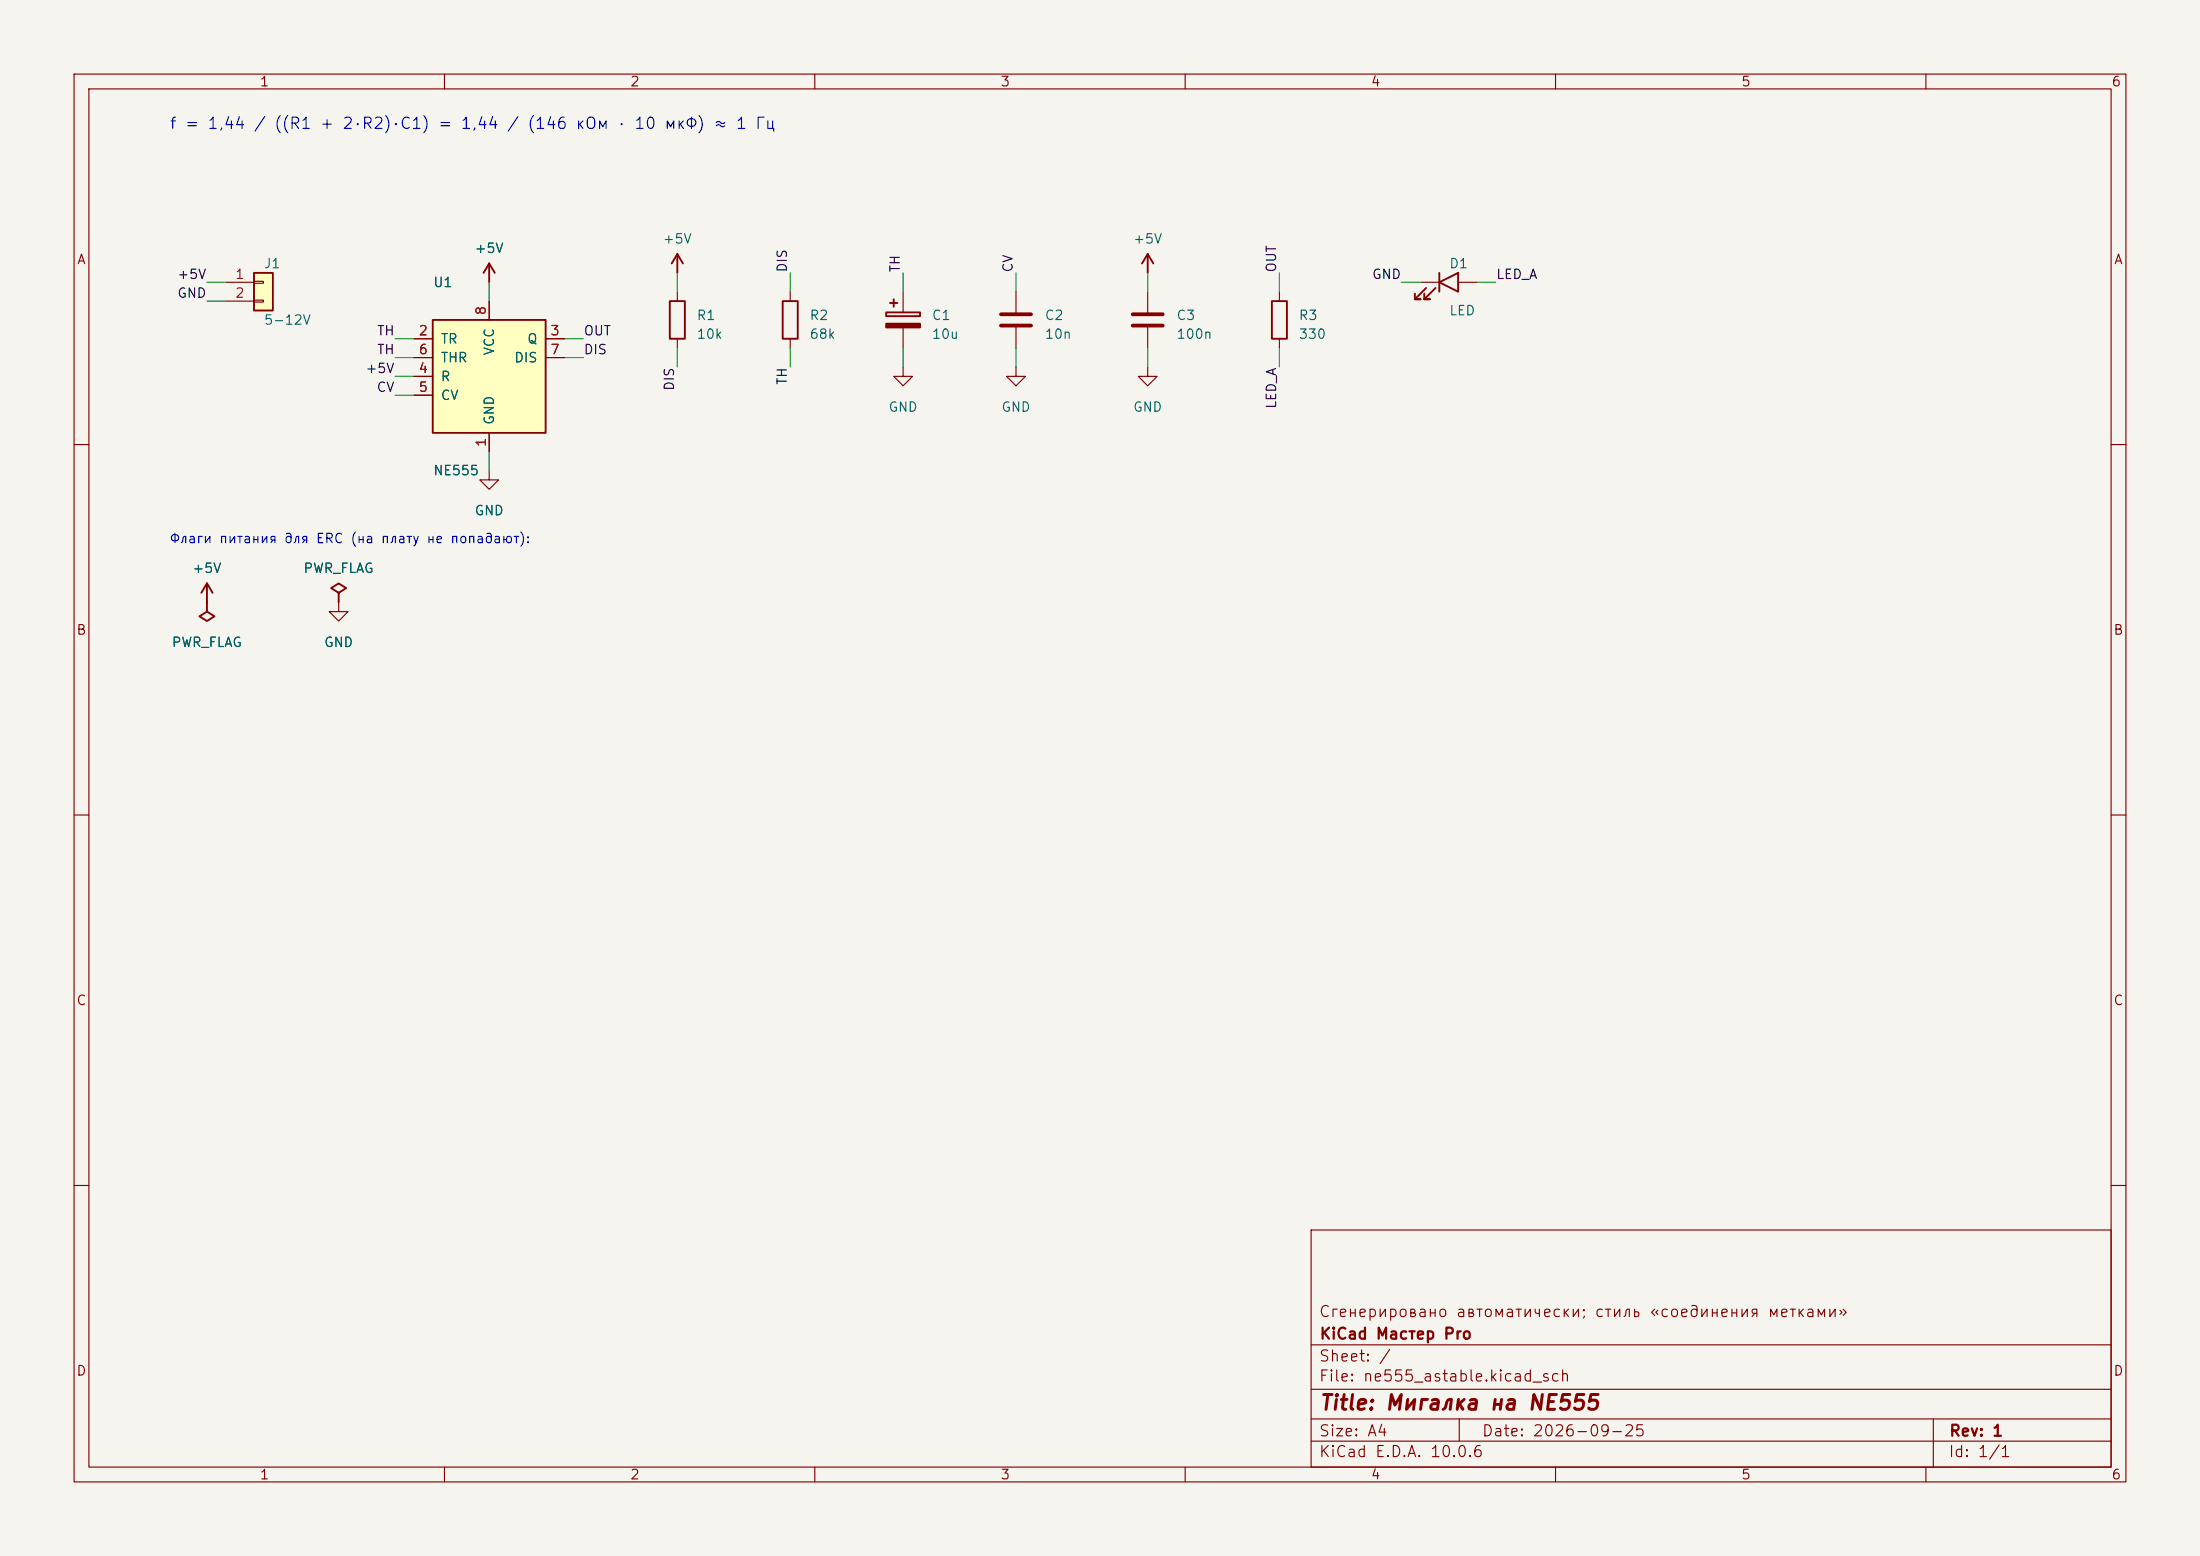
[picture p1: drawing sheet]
(kicad_sch (version 20231120) (generator "eeschema") (generator_version "8.0")
 (paper "A4")
 (title_block (title "Мигалка на NE555") (date "2026-09-25") (rev "1") (company "KiCad Мастер Pro") (comment 1 "Сгенерировано автоматически; стиль «соединения метками»"))
 (lib_symbols (symbol "KiCadMaster:Conn_01x02" (pin_numbers) (pin_names (offset 0) hide) (exclude_from_sim no) (in_bom yes) (on_board yes) (property "Reference" "J" (at 0 5.08 0) (effects (font (size 1.27 1.27)))) (property "Value" "Conn_01x02" (at 0 -2.54 0) (effects (font (size 1.27 1.27)))) (property "Footprint" "" (at 0 0 0) (effects (font (size 1.27 1.27)) hide)) (property "Datasheet" "~" (at 0 0 0) (effects (font (size 1.27 1.27)) hide)) (property "Description" "Разъём" (at 0 0 0) (effects (font (size 1.27 1.27)) hide)) (symbol "Conn_01x02_0_1" (rectangle (start -1.27 3.81) (end 1.27 -1.27) (stroke (width 0.254) (type default)) (fill (type background))) (rectangle (start -1.27 2.667) (end 0 2.413) (stroke (width 0.1524) (type default)) (fill (type none))) (rectangle (start -1.27 0.127) (end 0 -0.127) (stroke (width 0.1524) (type default)) (fill (type none)))) (symbol "Conn_01x02_1_1" (pin passive line (at -5.08 2.54 0) (length 3.81) (name "Pin_1" (effects (font (size 1.27 1.27)))) (number "1" (effects (font (size 1.27 1.27))))) (pin passive line (at -5.08 0 0) (length 3.81) (name "Pin_2" (effects (font (size 1.27 1.27)))) (number "2" (effects (font (size 1.27 1.27))))))) (symbol "KiCadMaster:NE555" (pin_numbers) (pin_names (offset 1.016)) (exclude_from_sim no) (in_bom yes) (on_board yes) (property "Reference" "U" (at -7.62 12.7 0) (effects (font (size 1.27 1.27)))) (property "Value" "NE555" (at -7.62 -12.7 0) (effects (font (size 1.27 1.27)))) (property "Footprint" "" (at 0 0 0) (effects (font (size 1.27 1.27)) hide)) (property "Datasheet" "~" (at 0 0 0) (effects (font (size 1.27 1.27)) hide)) (property "Description" "Таймер NE555, DIP-8" (at 0 0 0) (effects (font (size 1.27 1.27)) hide)) (property "ki_keywords" "timer 555" (at 0 0 0) (effects (font (size 1.27 1.27)) hide)) (symbol "NE555_0_1" (rectangle (start -7.62 7.62) (end 7.62 -7.62) (stroke (width 0.254) (type default)) (fill (type background)))) (symbol "NE555_1_1" (pin input line (at -10.16 5.08 0) (length 2.54) (name "TR" (effects (font (size 1.27 1.27)))) (number "2" (effects (font (size 1.27 1.27))))) (pin input line (at -10.16 2.54 0) (length 2.54) (name "THR" (effects (font (size 1.27 1.27)))) (number "6" (effects (font (size 1.27 1.27))))) (pin input line (at -10.16 0 0) (length 2.54) (name "R" (effects (font (size 1.27 1.27)))) (number "4" (effects (font (size 1.27 1.27))))) (pin input line (at -10.16 -2.54 0) (length 2.54) (name "CV" (effects (font (size 1.27 1.27)))) (number "5" (effects (font (size 1.27 1.27))))) (pin output line (at 10.16 5.08 180) (length 2.54) (name "Q" (effects (font (size 1.27 1.27)))) (number "3" (effects (font (size 1.27 1.27))))) (pin open_collector line (at 10.16 2.54 180) (length 2.54) (name "DIS" (effects (font (size 1.27 1.27)))) (number "7" (effects (font (size 1.27 1.27))))) (pin power_in line (at 0 10.16 270) (length 2.54) (name "VCC" (effects (font (size 1.27 1.27)))) (number "8" (effects (font (size 1.27 1.27))))) (pin power_in line (at 0 -10.16 90) (length 2.54) (name "GND" (effects (font (size 1.27 1.27)))) (number "1" (effects (font (size 1.27 1.27))))))) (symbol "KiCadMaster:R" (pin_numbers hide) (pin_names (offset 0) hide) (exclude_from_sim no) (in_bom yes) (on_board yes) (property "Reference" "R" (at 2.54 0.635 0) (effects (font (size 1.27 1.27)))) (property "Value" "R" (at 2.54 -1.905 0) (effects (font (size 1.27 1.27)))) (property "Footprint" "" (at 0 0 0) (effects (font (size 1.27 1.27)) hide)) (property "Datasheet" "~" (at 0 0 0) (effects (font (size 1.27 1.27)) hide)) (property "Description" "Резистор" (at 0 0 0) (effects (font (size 1.27 1.27)) hide)) (symbol "R_0_1" (rectangle (start -1.016 -2.54) (end 1.016 2.54) (stroke (width 0.254) (type default)) (fill (type none)))) (symbol "R_1_1" (pin passive line (at 0 3.81 270) (length 1.27) (name "~" (effects (font (size 1.27 1.27)))) (number "1" (effects (font (size 1.27 1.27))))) (pin passive line (at 0 -3.81 90) (length 1.27) (name "~" (effects (font (size 1.27 1.27)))) (number "2" (effects (font (size 1.27 1.27))))))) (symbol "KiCadMaster:C_Polarized" (pin_numbers hide) (pin_names (offset 0) hide) (exclude_from_sim no) (in_bom yes) (on_board yes) (property "Reference" "C" (at 3.81 0.635 0) (effects (font (size 1.27 1.27)))) (property "Value" "C_Polarized" (at 3.81 -1.905 0) (effects (font (size 1.27 1.27)))) (property "Footprint" "" (at 0 0 0) (effects (font (size 1.27 1.27)) hide)) (property "Datasheet" "~" (at 0 0 0) (effects (font (size 1.27 1.27)) hide)) (property "Description" "Полярный конденсатор" (at 0 0 0) (effects (font (size 1.27 1.27)) hide)) (symbol "C_Polarized_0_1" (rectangle (start -2.286 0.508) (end 2.286 1.016) (stroke (width 0.254) (type default)) (fill (type none))) (rectangle (start -2.286 -1.016) (end 2.286 -0.508) (stroke (width 0.254) (type default)) (fill (type outline))) (polyline (pts (xy -1.778 2.286) (xy -0.762 2.286)) (stroke (width 0.254) (type default)) (fill (type none))) (polyline (pts (xy -1.27 2.794) (xy -1.27 1.778)) (stroke (width 0.254) (type default)) (fill (type none)))) (symbol "C_Polarized_1_1" (pin passive line (at 0 3.81 270) (length 2.794) (name "~" (effects (font (size 1.27 1.27)))) (number "1" (effects (font (size 1.27 1.27))))) (pin passive line (at 0 -3.81 90) (length 2.794) (name "~" (effects (font (size 1.27 1.27)))) (number "2" (effects (font (size 1.27 1.27))))))) (symbol "KiCadMaster:C" (pin_numbers hide) (pin_names (offset 0) hide) (exclude_from_sim no) (in_bom yes) (on_board yes) (property "Reference" "C" (at 3.81 0.635 0) (effects (font (size 1.27 1.27)))) (property "Value" "C" (at 3.81 -1.905 0) (effects (font (size 1.27 1.27)))) (property "Footprint" "" (at 0 0 0) (effects (font (size 1.27 1.27)) hide)) (property "Datasheet" "~" (at 0 0 0) (effects (font (size 1.27 1.27)) hide)) (property "Description" "Конденсатор" (at 0 0 0) (effects (font (size 1.27 1.27)) hide)) (symbol "C_0_1" (polyline (pts (xy -2.032 0.762) (xy 2.032 0.762)) (stroke (width 0.508) (type default)) (fill (type none))) (polyline (pts (xy -2.032 -0.762) (xy 2.032 -0.762)) (stroke (width 0.508) (type default)) (fill (type none)))) (symbol "C_1_1" (pin passive line (at 0 3.81 270) (length 3.048) (name "~" (effects (font (size 1.27 1.27)))) (number "1" (effects (font (size 1.27 1.27))))) (pin passive line (at 0 -3.81 90) (length 3.048) (name "~" (effects (font (size 1.27 1.27)))) (number "2" (effects (font (size 1.27 1.27))))))) (symbol "KiCadMaster:LED" (pin_numbers hide) (pin_names (offset 0) hide) (exclude_from_sim no) (in_bom yes) (on_board yes) (property "Reference" "D" (at 0 2.54 0) (effects (font (size 1.27 1.27)))) (property "Value" "LED" (at 0 -3.81 0) (effects (font (size 1.27 1.27)))) (property "Footprint" "" (at 0 0 0) (effects (font (size 1.27 1.27)) hide)) (property "Datasheet" "~" (at 0 0 0) (effects (font (size 1.27 1.27)) hide)) (property "Description" "Светодиод" (at 0 0 0) (effects (font (size 1.27 1.27)) hide)) (symbol "LED_0_1" (polyline (pts (xy 1.27 1.27) (xy 1.27 -1.27) (xy -1.27 0) (xy 1.27 1.27)) (stroke (width 0.254) (type default)) (fill (type none))) (polyline (pts (xy -1.27 1.27) (xy -1.27 -1.27)) (stroke (width 0.254) (type default)) (fill (type none))) (polyline (pts (xy -3.048 -0.762) (xy -4.572 -2.286) (xy -3.81 -2.286) (xy -4.572 -2.286) (xy -4.572 -1.524)) (stroke (width 0.254) (type default)) (fill (type none))) (polyline (pts (xy -1.778 -0.762) (xy -3.302 -2.286) (xy -2.54 -2.286) (xy -3.302 -2.286) (xy -3.302 -1.524)) (stroke (width 0.254) (type default)) (fill (type none)))) (symbol "LED_1_1" (pin passive line (at -3.81 0 0) (length 2.54) (name "K" (effects (font (size 1.27 1.27)))) (number "1" (effects (font (size 1.27 1.27))))) (pin passive line (at 3.81 0 180) (length 2.54) (name "A" (effects (font (size 1.27 1.27)))) (number "2" (effects (font (size 1.27 1.27))))))) (symbol "KiCadMaster:+5V" (power) (pin_numbers hide) (pin_names (offset 0) hide) (exclude_from_sim no) (in_bom yes) (on_board yes) (property "Reference" "#PWR" (at 0 -3.81 0) (effects (font (size 1.27 1.27)) hide)) (property "Value" "+5V" (at 0 3.556 0) (effects (font (size 1.27 1.27)))) (property "Footprint" "" (at 0 0 0) (effects (font (size 1.27 1.27)) hide)) (property "Datasheet" "~" (at 0 0 0) (effects (font (size 1.27 1.27)) hide)) (property "Description" "Символ питания: +5V" (at 0 0 0) (effects (font (size 1.27 1.27)) hide)) (symbol "+5V_0_1" (polyline (pts (xy -0.762 1.27) (xy 0 2.54)) (stroke (width 0.254) (type default)) (fill (type none))) (polyline (pts (xy 0 0) (xy 0 2.54)) (stroke (width 0.254) (type default)) (fill (type none))) (polyline (pts (xy 0 2.54) (xy 0.762 1.27)) (stroke (width 0.254) (type default)) (fill (type none)))) (symbol "+5V_1_1" (pin power_in line (at 0 0 90) (length 0) hide (name "+5V" (effects (font (size 1.27 1.27)))) (number "1" (effects (font (size 1.27 1.27))))))) (symbol "KiCadMaster:GND" (power) (pin_numbers hide) (pin_names (offset 0) hide) (exclude_from_sim no) (in_bom yes) (on_board yes) (property "Reference" "#PWR" (at 0 -6.35 0) (effects (font (size 1.27 1.27)) hide)) (property "Value" "GND" (at 0 -3.81 0) (effects (font (size 1.27 1.27)))) (property "Footprint" "" (at 0 0 0) (effects (font (size 1.27 1.27)) hide)) (property "Datasheet" "~" (at 0 0 0) (effects (font (size 1.27 1.27)) hide)) (property "Description" "Символ питания: GND" (at 0 0 0) (effects (font (size 1.27 1.27)) hide)) (symbol "GND_0_1" (polyline (pts (xy 0 0) (xy 0 -1.27) (xy 1.27 -1.27) (xy 0 -2.54) (xy -1.27 -1.27) (xy 0 -1.27)) (stroke (width 0) (type default)) (fill (type none)))) (symbol "GND_1_1" (pin power_in line (at 0 0 270) (length 0) hide (name "GND" (effects (font (size 1.27 1.27)))) (number "1" (effects (font (size 1.27 1.27))))))) (symbol "KiCadMaster:PWR_FLAG" (power) (pin_numbers hide) (pin_names (offset 0) hide) (exclude_from_sim no) (in_bom yes) (on_board yes) (property "Reference" "#FLG" (at 0 1.905 0) (effects (font (size 1.27 1.27)) hide)) (property "Value" "PWR_FLAG" (at 0 3.81 0) (effects (font (size 1.27 1.27)))) (property "Footprint" "" (at 0 0 0) (effects (font (size 1.27 1.27)) hide)) (property "Datasheet" "~" (at 0 0 0) (effects (font (size 1.27 1.27)) hide)) (property "Description" "Флаг: цепь запитана извне (для ERC)" (at 0 0 0) (effects (font (size 1.27 1.27)) hide)) (symbol "PWR_FLAG_0_1" (polyline (pts (xy 0 0) (xy 0 1.27) (xy -1.016 1.905) (xy 0 2.54) (xy 1.016 1.905) (xy 0 1.27)) (stroke (width 0.254) (type default)) (fill (type none)))) (symbol "PWR_FLAG_1_1" (pin power_out line (at 0 0 90) (length 0) hide (name "pwr" (effects (font (size 1.27 1.27)))) (number "1" (effects (font (size 1.27 1.27))))))))
 (symbol (lib_id "KiCadMaster:Conn_01x02") (at 35.56 40.64 0) (unit 1) (exclude_from_sim no) (in_bom yes) (on_board yes) (dnp no) (property "Reference" "J1" (at 35.56 35.56 0) (effects (font (size 1.27 1.27)) (justify left))) (property "Value" "5-12V" (at 35.56 43.18 0) (effects (font (size 1.27 1.27)) (justify left))) (property "Footprint" "Connector_PinHeader_2.54mm:PinHeader_1x02_P2.54mm_Vertical" (at 35.56 40.64 0) (effects (font (size 1.27 1.27)) hide)) (property "Datasheet" "~" (at 35.56 40.64 0) (effects (font (size 1.27 1.27)) hide)) (property "Description" "Питание" (at 35.56 40.64 0) (effects (font (size 1.27 1.27)) hide)) (pin "1") (pin "2"))
 (wire (pts (xy 30.48 38.1) (xy 27.94 38.1)) (stroke (width 0) (type default)))
 (label "+5V" (at 27.94 38.1 180) (fields_autoplaced yes) (effects (font (size 1.27 1.27)) (justify right bottom)))
 (wire (pts (xy 30.48 40.64) (xy 27.94 40.64)) (stroke (width 0) (type default)))
 (label "GND" (at 27.94 40.64 180) (fields_autoplaced yes) (effects (font (size 1.27 1.27)) (justify right bottom)))
 (symbol (lib_id "KiCadMaster:NE555") (at 66.04 50.8 0) (unit 1) (exclude_from_sim no) (in_bom yes) (on_board yes) (dnp no) (property "Reference" "U1" (at 58.42 38.1 0) (effects (font (size 1.27 1.27)) (justify left))) (property "Value" "NE555" (at 58.42 63.5 0) (effects (font (size 1.27 1.27)) (justify left))) (property "Footprint" "Package_DIP:DIP-8_W7.62mm" (at 66.04 50.8 0) (effects (font (size 1.27 1.27)) hide)) (property "Datasheet" "~" (at 66.04 50.8 0) (effects (font (size 1.27 1.27)) hide)) (property "Description" "Таймер в автоколебательном режиме" (at 66.04 50.8 0) (effects (font (size 1.27 1.27)) hide)) (pin "2") (pin "6") (pin "4") (pin "5") (pin "3") (pin "7") (pin "8") (pin "1"))
 (wire (pts (xy 55.88 45.72) (xy 53.34 45.72)) (stroke (width 0) (type default)))
 (label "TH" (at 53.34 45.72 180) (fields_autoplaced yes) (effects (font (size 1.27 1.27)) (justify right bottom)))
 (wire (pts (xy 55.88 48.26) (xy 53.34 48.26)) (stroke (width 0) (type default)))
 (label "TH" (at 53.34 48.26 180) (fields_autoplaced yes) (effects (font (size 1.27 1.27)) (justify right bottom)))
 (wire (pts (xy 55.88 50.8) (xy 53.34 50.8)) (stroke (width 0) (type default)))
 (label "+5V" (at 53.34 50.8 180) (fields_autoplaced yes) (effects (font (size 1.27 1.27)) (justify right bottom)))
 (wire (pts (xy 55.88 53.34) (xy 53.34 53.34)) (stroke (width 0) (type default)))
 (label "CV" (at 53.34 53.34 180) (fields_autoplaced yes) (effects (font (size 1.27 1.27)) (justify right bottom)))
 (wire (pts (xy 76.2 45.72) (xy 78.74 45.72)) (stroke (width 0) (type default)))
 (label "OUT" (at 78.74 45.72 0) (fields_autoplaced yes) (effects (font (size 1.27 1.27)) (justify left bottom)))
 (wire (pts (xy 76.2 48.26) (xy 78.74 48.26)) (stroke (width 0) (type default)))
 (label "DIS" (at 78.74 48.26 0) (fields_autoplaced yes) (effects (font (size 1.27 1.27)) (justify left bottom)))
 (wire (pts (xy 66.04 40.64) (xy 66.04 38.1)) (stroke (width 0) (type default)))
 (symbol (lib_id "KiCadMaster:+5V") (at 66.04 38.1 0) (unit 1) (exclude_from_sim no) (in_bom yes) (on_board yes) (dnp no) (property "Reference" "#PWR01" (at 66.04 38.1 0) (effects (font (size 1.27 1.27)) hide)) (property "Value" "+5V" (at 66.04 33.5 0) (effects (font (size 1.27 1.27)))) (property "Footprint" "" (at 66.04 38.1 0) (effects (font (size 1.27 1.27)) hide)) (property "Datasheet" "" (at 66.04 38.1 0) (effects (font (size 1.27 1.27)) hide)) (property "Description" "" (at 66.04 38.1 0) (effects (font (size 1.27 1.27)) hide)) (pin "1"))
 (wire (pts (xy 66.04 60.96) (xy 66.04 63.5)) (stroke (width 0) (type default)))
 (symbol (lib_id "KiCadMaster:GND") (at 66.04 63.5 0) (unit 1) (exclude_from_sim no) (in_bom yes) (on_board yes) (dnp no) (property "Reference" "#PWR02" (at 66.04 63.5 0) (effects (font (size 1.27 1.27)) hide)) (property "Value" "GND" (at 66.04 68.9 0) (effects (font (size 1.27 1.27)))) (property "Footprint" "" (at 66.04 63.5 0) (effects (font (size 1.27 1.27)) hide)) (property "Datasheet" "" (at 66.04 63.5 0) (effects (font (size 1.27 1.27)) hide)) (property "Description" "" (at 66.04 63.5 0) (effects (font (size 1.27 1.27)) hide)) (pin "1"))
 (symbol (lib_id "KiCadMaster:R") (at 91.44 43.18 0) (unit 1) (exclude_from_sim no) (in_bom yes) (on_board yes) (dnp no) (property "Reference" "R1" (at 93.98 42.545 0) (effects (font (size 1.27 1.27)) (justify left))) (property "Value" "10k" (at 93.98 45.085 0) (effects (font (size 1.27 1.27)) (justify left))) (property "Footprint" "Resistor_THT:R_Axial_DIN0207_L6.3mm_D2.5mm_P10.16mm_Horizontal" (at 91.44 43.18 0) (effects (font (size 1.27 1.27)) hide)) (property "Datasheet" "~" (at 91.44 43.18 0) (effects (font (size 1.27 1.27)) hide)) (property "Description" "R1" (at 91.44 43.18 0) (effects (font (size 1.27 1.27)) hide)) (pin "1") (pin "2"))
 (wire (pts (xy 91.44 39.37) (xy 91.44 36.83)) (stroke (width 0) (type default)))
 (symbol (lib_id "KiCadMaster:+5V") (at 91.44 36.83 0) (unit 1) (exclude_from_sim no) (in_bom yes) (on_board yes) (dnp no) (property "Reference" "#PWR03" (at 91.44 36.83 0) (effects (font (size 1.27 1.27)) hide)) (property "Value" "+5V" (at 91.44 32.23 0) (effects (font (size 1.27 1.27)))) (property "Footprint" "" (at 91.44 36.83 0) (effects (font (size 1.27 1.27)) hide)) (property "Datasheet" "" (at 91.44 36.83 0) (effects (font (size 1.27 1.27)) hide)) (property "Description" "" (at 91.44 36.83 0) (effects (font (size 1.27 1.27)) hide)) (pin "1"))
 (wire (pts (xy 91.44 46.99) (xy 91.44 49.53)) (stroke (width 0) (type default)))
 (label "DIS" (at 91.44 49.53 270) (fields_autoplaced yes) (effects (font (size 1.27 1.27)) (justify right bottom)))
 (symbol (lib_id "KiCadMaster:R") (at 106.68 43.18 0) (unit 1) (exclude_from_sim no) (in_bom yes) (on_board yes) (dnp no) (property "Reference" "R2" (at 109.22 42.545 0) (effects (font (size 1.27 1.27)) (justify left))) (property "Value" "68k" (at 109.22 45.085 0) (effects (font (size 1.27 1.27)) (justify left))) (property "Footprint" "Resistor_THT:R_Axial_DIN0207_L6.3mm_D2.5mm_P10.16mm_Horizontal" (at 106.68 43.18 0) (effects (font (size 1.27 1.27)) hide)) (property "Datasheet" "~" (at 106.68 43.18 0) (effects (font (size 1.27 1.27)) hide)) (property "Description" "R2" (at 106.68 43.18 0) (effects (font (size 1.27 1.27)) hide)) (pin "1") (pin "2"))
 (wire (pts (xy 106.68 39.37) (xy 106.68 36.83)) (stroke (width 0) (type default)))
 (label "DIS" (at 106.68 36.83 90) (fields_autoplaced yes) (effects (font (size 1.27 1.27)) (justify left bottom)))
 (wire (pts (xy 106.68 46.99) (xy 106.68 49.53)) (stroke (width 0) (type default)))
 (label "TH" (at 106.68 49.53 270) (fields_autoplaced yes) (effects (font (size 1.27 1.27)) (justify right bottom)))
 (symbol (lib_id "KiCadMaster:C_Polarized") (at 121.92 43.18 0) (unit 1) (exclude_from_sim no) (in_bom yes) (on_board yes) (dnp no) (property "Reference" "C1" (at 125.73 42.545 0) (effects (font (size 1.27 1.27)) (justify left))) (property "Value" "10u" (at 125.73 45.085 0) (effects (font (size 1.27 1.27)) (justify left))) (property "Footprint" "Capacitor_THT:CP_Radial_D5.0mm_P2.00mm" (at 121.92 43.18 0) (effects (font (size 1.27 1.27)) hide)) (property "Datasheet" "~" (at 121.92 43.18 0) (effects (font (size 1.27 1.27)) hide)) (property "Description" "Времязадающий" (at 121.92 43.18 0) (effects (font (size 1.27 1.27)) hide)) (pin "1") (pin "2"))
 (wire (pts (xy 121.92 39.37) (xy 121.92 36.83)) (stroke (width 0) (type default)))
 (label "TH" (at 121.92 36.83 90) (fields_autoplaced yes) (effects (font (size 1.27 1.27)) (justify left bottom)))
 (wire (pts (xy 121.92 46.99) (xy 121.92 49.53)) (stroke (width 0) (type default)))
 (symbol (lib_id "KiCadMaster:GND") (at 121.92 49.53 0) (unit 1) (exclude_from_sim no) (in_bom yes) (on_board yes) (dnp no) (property "Reference" "#PWR04" (at 121.92 49.53 0) (effects (font (size 1.27 1.27)) hide)) (property "Value" "GND" (at 121.92 54.93 0) (effects (font (size 1.27 1.27)))) (property "Footprint" "" (at 121.92 49.53 0) (effects (font (size 1.27 1.27)) hide)) (property "Datasheet" "" (at 121.92 49.53 0) (effects (font (size 1.27 1.27)) hide)) (property "Description" "" (at 121.92 49.53 0) (effects (font (size 1.27 1.27)) hide)) (pin "1"))
 (symbol (lib_id "KiCadMaster:C") (at 137.16 43.18 0) (unit 1) (exclude_from_sim no) (in_bom yes) (on_board yes) (dnp no) (property "Reference" "C2" (at 140.97 42.545 0) (effects (font (size 1.27 1.27)) (justify left))) (property "Value" "10n" (at 140.97 45.085 0) (effects (font (size 1.27 1.27)) (justify left))) (property "Footprint" "Capacitor_THT:C_Disc_D5.0mm_W2.5mm_P5.00mm" (at 137.16 43.18 0) (effects (font (size 1.27 1.27)) hide)) (property "Datasheet" "~" (at 137.16 43.18 0) (effects (font (size 1.27 1.27)) hide)) (property "Description" "Фильтр вывода CV" (at 137.16 43.18 0) (effects (font (size 1.27 1.27)) hide)) (pin "1") (pin "2"))
 (wire (pts (xy 137.16 39.37) (xy 137.16 36.83)) (stroke (width 0) (type default)))
 (label "CV" (at 137.16 36.83 90) (fields_autoplaced yes) (effects (font (size 1.27 1.27)) (justify left bottom)))
 (wire (pts (xy 137.16 46.99) (xy 137.16 49.53)) (stroke (width 0) (type default)))
 (symbol (lib_id "KiCadMaster:GND") (at 137.16 49.53 0) (unit 1) (exclude_from_sim no) (in_bom yes) (on_board yes) (dnp no) (property "Reference" "#PWR05" (at 137.16 49.53 0) (effects (font (size 1.27 1.27)) hide)) (property "Value" "GND" (at 137.16 54.93 0) (effects (font (size 1.27 1.27)))) (property "Footprint" "" (at 137.16 49.53 0) (effects (font (size 1.27 1.27)) hide)) (property "Datasheet" "" (at 137.16 49.53 0) (effects (font (size 1.27 1.27)) hide)) (property "Description" "" (at 137.16 49.53 0) (effects (font (size 1.27 1.27)) hide)) (pin "1"))
 (symbol (lib_id "KiCadMaster:C") (at 154.94 43.18 0) (unit 1) (exclude_from_sim no) (in_bom yes) (on_board yes) (dnp no) (property "Reference" "C3" (at 158.75 42.545 0) (effects (font (size 1.27 1.27)) (justify left))) (property "Value" "100n" (at 158.75 45.085 0) (effects (font (size 1.27 1.27)) (justify left))) (property "Footprint" "Capacitor_THT:C_Disc_D5.0mm_W2.5mm_P5.00mm" (at 154.94 43.18 0) (effects (font (size 1.27 1.27)) hide)) (property "Datasheet" "~" (at 154.94 43.18 0) (effects (font (size 1.27 1.27)) hide)) (property "Description" "Развязка питания" (at 154.94 43.18 0) (effects (font (size 1.27 1.27)) hide)) (pin "1") (pin "2"))
 (wire (pts (xy 154.94 39.37) (xy 154.94 36.83)) (stroke (width 0) (type default)))
 (symbol (lib_id "KiCadMaster:+5V") (at 154.94 36.83 0) (unit 1) (exclude_from_sim no) (in_bom yes) (on_board yes) (dnp no) (property "Reference" "#PWR06" (at 154.94 36.83 0) (effects (font (size 1.27 1.27)) hide)) (property "Value" "+5V" (at 154.94 32.23 0) (effects (font (size 1.27 1.27)))) (property "Footprint" "" (at 154.94 36.83 0) (effects (font (size 1.27 1.27)) hide)) (property "Datasheet" "" (at 154.94 36.83 0) (effects (font (size 1.27 1.27)) hide)) (property "Description" "" (at 154.94 36.83 0) (effects (font (size 1.27 1.27)) hide)) (pin "1"))
 (wire (pts (xy 154.94 46.99) (xy 154.94 49.53)) (stroke (width 0) (type default)))
 (symbol (lib_id "KiCadMaster:GND") (at 154.94 49.53 0) (unit 1) (exclude_from_sim no) (in_bom yes) (on_board yes) (dnp no) (property "Reference" "#PWR07" (at 154.94 49.53 0) (effects (font (size 1.27 1.27)) hide)) (property "Value" "GND" (at 154.94 54.93 0) (effects (font (size 1.27 1.27)))) (property "Footprint" "" (at 154.94 49.53 0) (effects (font (size 1.27 1.27)) hide)) (property "Datasheet" "" (at 154.94 49.53 0) (effects (font (size 1.27 1.27)) hide)) (property "Description" "" (at 154.94 49.53 0) (effects (font (size 1.27 1.27)) hide)) (pin "1"))
 (symbol (lib_id "KiCadMaster:R") (at 172.72 43.18 0) (unit 1) (exclude_from_sim no) (in_bom yes) (on_board yes) (dnp no) (property "Reference" "R3" (at 175.26 42.545 0) (effects (font (size 1.27 1.27)) (justify left))) (property "Value" "330" (at 175.26 45.085 0) (effects (font (size 1.27 1.27)) (justify left))) (property "Footprint" "Resistor_THT:R_Axial_DIN0207_L6.3mm_D2.5mm_P10.16mm_Horizontal" (at 172.72 43.18 0) (effects (font (size 1.27 1.27)) hide)) (property "Datasheet" "~" (at 172.72 43.18 0) (effects (font (size 1.27 1.27)) hide)) (property "Description" "Ток светодиода" (at 172.72 43.18 0) (effects (font (size 1.27 1.27)) hide)) (pin "1") (pin "2"))
 (wire (pts (xy 172.72 39.37) (xy 172.72 36.83)) (stroke (width 0) (type default)))
 (label "OUT" (at 172.72 36.83 90) (fields_autoplaced yes) (effects (font (size 1.27 1.27)) (justify left bottom)))
 (wire (pts (xy 172.72 46.99) (xy 172.72 49.53)) (stroke (width 0) (type default)))
 (label "LED_A" (at 172.72 49.53 270) (fields_autoplaced yes) (effects (font (size 1.27 1.27)) (justify right bottom)))
 (symbol (lib_id "KiCadMaster:LED") (at 195.58 38.1 0) (unit 1) (exclude_from_sim no) (in_bom yes) (on_board yes) (dnp no) (property "Reference" "D1" (at 195.58 35.56 0) (effects (font (size 1.27 1.27)) (justify left))) (property "Value" "LED" (at 195.58 41.91 0) (effects (font (size 1.27 1.27)) (justify left))) (property "Footprint" "LED_THT:LED_D5.0mm" (at 195.58 38.1 0) (effects (font (size 1.27 1.27)) hide)) (property "Datasheet" "~" (at 195.58 38.1 0) (effects (font (size 1.27 1.27)) hide)) (property "Description" "Мигающий светодиод" (at 195.58 38.1 0) (effects (font (size 1.27 1.27)) hide)) (pin "1") (pin "2"))
 (wire (pts (xy 191.77 38.1) (xy 189.23 38.1)) (stroke (width 0) (type default)))
 (label "GND" (at 189.23 38.1 180) (fields_autoplaced yes) (effects (font (size 1.27 1.27)) (justify right bottom)))
 (wire (pts (xy 199.39 38.1) (xy 201.93 38.1)) (stroke (width 0) (type default)))
 (label "LED_A" (at 201.93 38.1 0) (fields_autoplaced yes) (effects (font (size 1.27 1.27)) (justify left bottom)))
 (text "Флаги питания для ERC (на плату не попадают):" (exclude_from_sim no) (at 22.86 73.66 0) (effects (font (size 1.27 1.27)) (justify left bottom)))
 (symbol (lib_id "KiCadMaster:+5V") (at 27.94 81.28 0) (unit 1) (exclude_from_sim no) (in_bom yes) (on_board yes) (dnp no) (property "Reference" "#PWR08" (at 27.94 81.28 0) (effects (font (size 1.27 1.27)) hide)) (property "Value" "+5V" (at 27.94 76.68 0) (effects (font (size 1.27 1.27)))) (property "Footprint" "" (at 27.94 81.28 0) (effects (font (size 1.27 1.27)) hide)) (property "Datasheet" "" (at 27.94 81.28 0) (effects (font (size 1.27 1.27)) hide)) (property "Description" "" (at 27.94 81.28 0) (effects (font (size 1.27 1.27)) hide)) (pin "1"))
 (symbol (lib_id "KiCadMaster:PWR_FLAG") (at 27.94 81.28 180) (unit 1) (exclude_from_sim no) (in_bom yes) (on_board yes) (dnp no) (property "Reference" "#FLG09" (at 27.94 81.28 0) (effects (font (size 1.27 1.27)) hide)) (property "Value" "PWR_FLAG" (at 27.94 86.68 0) (effects (font (size 1.27 1.27)))) (property "Footprint" "" (at 27.94 81.28 0) (effects (font (size 1.27 1.27)) hide)) (property "Datasheet" "" (at 27.94 81.28 0) (effects (font (size 1.27 1.27)) hide)) (property "Description" "" (at 27.94 81.28 0) (effects (font (size 1.27 1.27)) hide)) (pin "1"))
 (symbol (lib_id "KiCadMaster:GND") (at 45.72 81.28 0) (unit 1) (exclude_from_sim no) (in_bom yes) (on_board yes) (dnp no) (property "Reference" "#PWR10" (at 45.72 81.28 0) (effects (font (size 1.27 1.27)) hide)) (property "Value" "GND" (at 45.72 86.68 0) (effects (font (size 1.27 1.27)))) (property "Footprint" "" (at 45.72 81.28 0) (effects (font (size 1.27 1.27)) hide)) (property "Datasheet" "" (at 45.72 81.28 0) (effects (font (size 1.27 1.27)) hide)) (property "Description" "" (at 45.72 81.28 0) (effects (font (size 1.27 1.27)) hide)) (pin "1"))
 (symbol (lib_id "KiCadMaster:PWR_FLAG") (at 45.72 81.28 0) (unit 1) (exclude_from_sim no) (in_bom yes) (on_board yes) (dnp no) (property "Reference" "#FLG11" (at 45.72 81.28 0) (effects (font (size 1.27 1.27)) hide)) (property "Value" "PWR_FLAG" (at 45.72 76.68 0) (effects (font (size 1.27 1.27)))) (property "Footprint" "" (at 45.72 81.28 0) (effects (font (size 1.27 1.27)) hide)) (property "Datasheet" "" (at 45.72 81.28 0) (effects (font (size 1.27 1.27)) hide)) (property "Description" "" (at 45.72 81.28 0) (effects (font (size 1.27 1.27)) hide)) (pin "1"))
 (text "f = 1,44 / ((R1 + 2·R2)·C1) = 1,44 / (146 кОм · 10 мкФ) ≈ 1 Гц" (exclude_from_sim no) (at 22.86 17.78 0) (effects (font (size 1.524 1.524)) (justify left bottom)))
 (sheet_instances (path "" (page "1"))))
